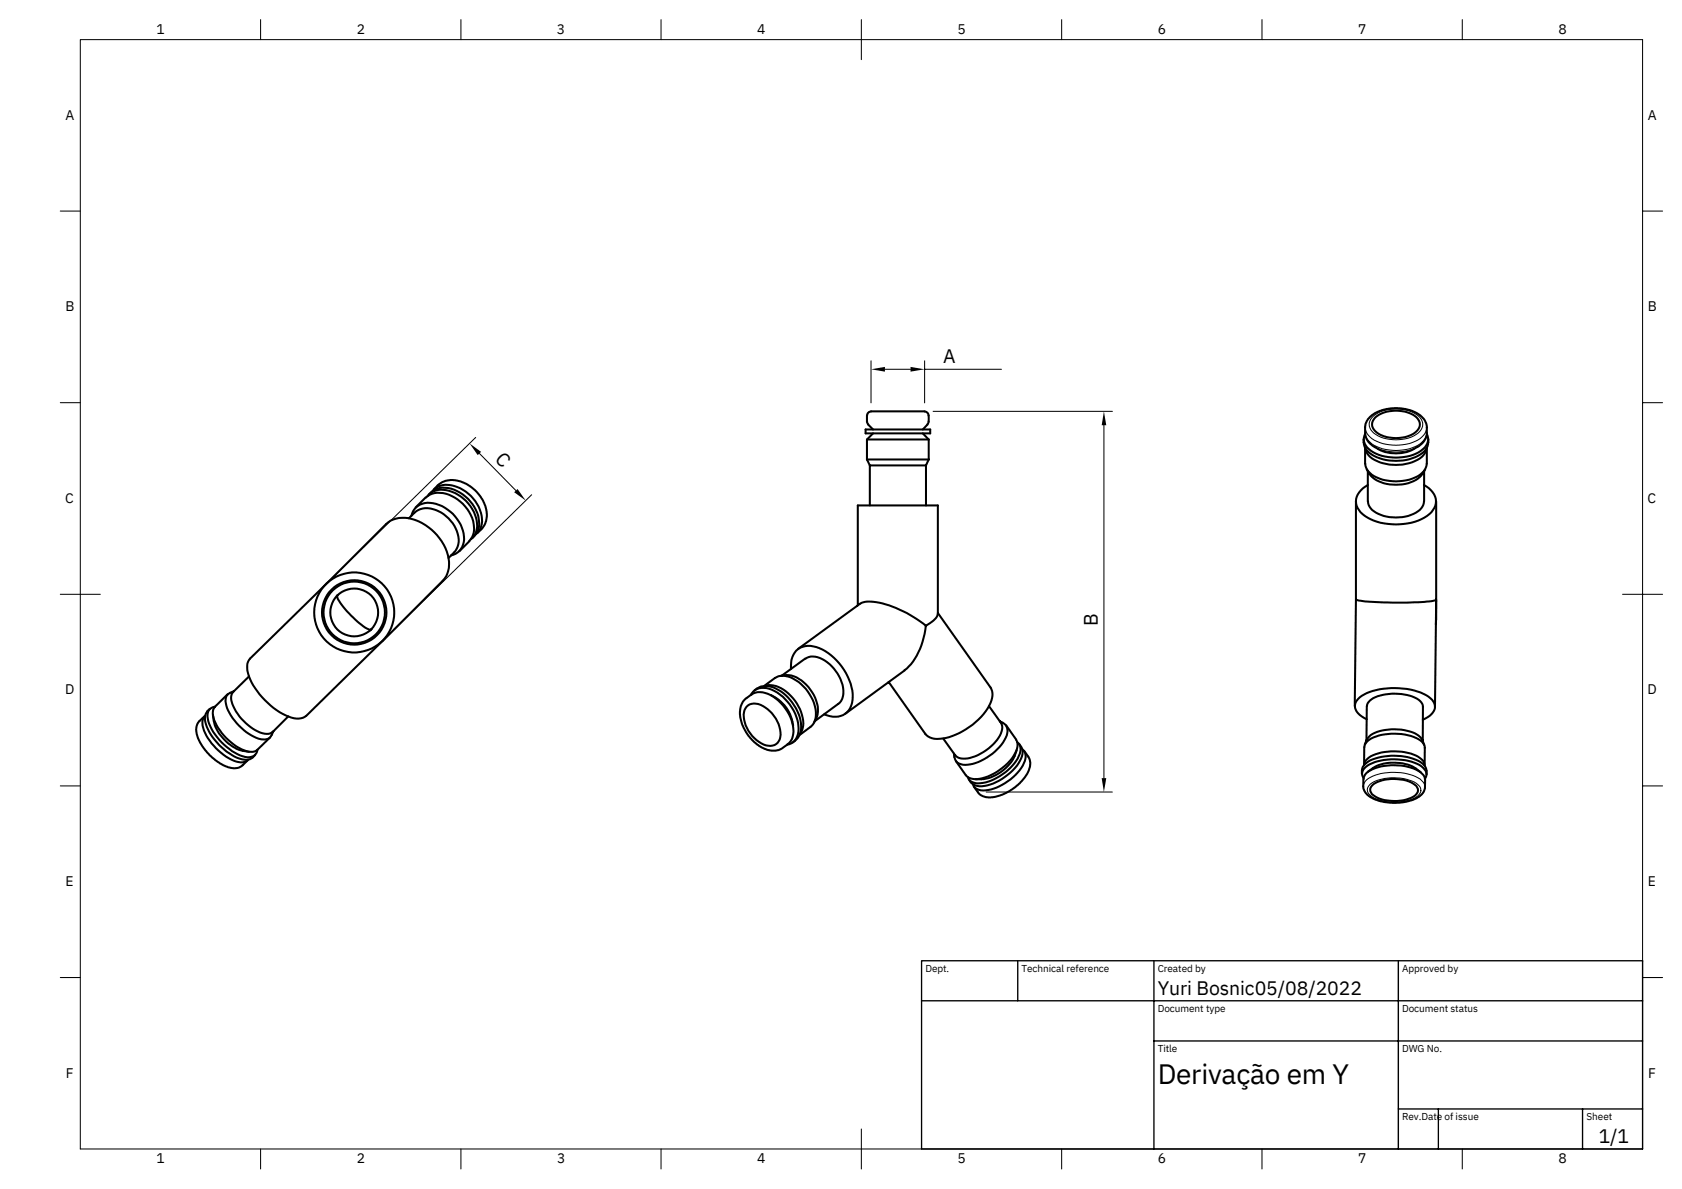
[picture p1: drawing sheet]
<svg xmlns="http://www.w3.org/2000/svg" width="297mm" height="210mm" viewBox="0 0 297 210" stroke-linecap="round" stroke-linejoin="round" font-family="sans-serif">
<g fill="none" stroke="#000" stroke-width=".36">
<path d="M152.9 75.9h11.4v.7h-11.4zM153.1 77.7h11M153.4 75l.8 .9M154.2 76.6l-1.1 1.1v3.5M163 76.6l1.1 1.1M163.8 75l-.8 .9M164 74.5l-.2 .5M164 73.4a.9 .9 0 0 0-1.2-.7h-8a1.3 1.3 0 0 0-1.6 .5l-.1 1.3 .3 .5M164.1 73.4v1.1M164.1 77.7v3.5M240.9 77.6v.6M241.1 79.1v2.8"/>
<path d="M241.2 76.6a2.26 2.26 0 0 0 1 3.1 8.5 8.5 0 0 0 9.2-.3 2.13 2.13 0 0 0 .6-2.8M241.2 79.1a2.99 2.99 0 0 0 2.1 2.4 7.8 7.8 0 0 0 8.1-1l.4-.7 .2-.7 .1 2.8a3.7 3.7 0 0 1-3.1 2.9 8.6 8.6 0 0 1-6.7-.9l-.8-.9-.3-1.1M241.9 73.8l.4-.4 1.2-.7 2.4-.6 2.3 .2 2 .6 .7 .5 .7 .7 .5 1.2-.1 1.7-.4 .8-.6 .7a7 7 0 0 1-9-.2l-.6-.7-.3-.9 .1-1.7zM242.9 73.8a6.2 6.2 0 0 1 7.4 0 1.65 1.65 0 0 1-.3 2.7 6.2 6.2 0 0 1-7.1-.3 1.58 1.58 0 0 1 0-2.4zM252.3 77.6a3.1 3.1 0 0 1-2.3 3.2 8.3 8.3 0 0 1-8.3-1l-.5-.6-.3-1M72.2 91.6a3.9 3.9 0 0 1 2.9-1.8 6.1 6.1 0 0 1 5.9 6.3l-.1 .5a4.4 4.4 0 0 1-1.7 2M72.7 91.2a3 3 0 0 1 3.8-2.3 6.8 6.8 0 0 1 5.4 6.9 2.86 2.86 0 0 1-2.2 2.3M75.2 87.9l-1.8 1.8M75.2 87.9a4.1 4.1 0 0 1 5.1 0 6.5 6.5 0 0 1 3.4 6.1 2.93 2.93 0 0 1-.8 1.6M75.5 87.7a3.6 3.6 0 0 1 4.4-.8 6.6 6.6 0 0 1 4.3 6.6 2.9 2.9 0 0 1-1 1.8M76.1 87l-.4 .4M76.1 87a4.1 4.1 0 0 1 5.1 0 6.5 6.5 0 0 1 3.4 6.1 2.93 2.93 0 0 1-.8 1.6"/>
<path d="M76.4 86.8a3.6 3.6 0 0 1 4.3-.8 6.6 6.6 0 0 1 4.4 6.6 2.9 2.9 0 0 1-1.1 1.8M76.6 86.5l.8-.8a4.4 4.4 0 0 1 5.5 .1l1.3 1.1 1.2 1.7 .6 1.8-.1 1.5a2.95 2.95 0 0 1-.9 1.6l-.7 .7M82.9 95.6l-1.7 1.8M83.8 94.7l-.4 .4M153.1 81.2h11M153.1 81.2l.6 1M153.7 82.2h9.9M153.7 82.2v7.1M163.6 82.2v7.1M164.1 81.2l-.5 1M239.5 88.6v17.3M241.4 83a5.3 5.3 0 0 0 5.2 2.7 5.3 5.3 0 0 0 5.2-2.7"/>
<path d="M241.6 83.3v5.3M241.7 85.7a3.1 3.1 0 0 0-1.9 4.1 6.7 6.7 0 0 0 5.4 2.8 9.4 9.4 0 0 0 7.7-2.1 2.74 2.74 0 0 0-.5-4.2l-.9-.6M251.6 83.3l-.1 5.3a2.82 2.82 0 0 1-2.3 2.4 7 7 0 0 1-7.1-1.2l-.3-.6-.1-.6M253.7 88.6v21M44 119.5l-2.8 2.8a2.29 2.29 0 0 0 0 2.5 9 9 0 0 0 5.5 4.8h1l.4-.3 2.8-2.7M59.5 105.4l.1-.2a5.8 5.8 0 0 0 2 3.2l1.2 1.1a7 7 0 0 0 2.6 1.8l.1-.1M59.7 105.1l-.1 .2M65.5 111.2l-.1 .2M65.7 111.1l-.2 .2M67.5 113.3l-13.4 13.2M67.6 113.2l10.6-10.6a5.4 5.4 0 0 0 .2-6.3 8.8 8.8 0 0 0-7.4-4.8l-1.1 .1a3.4 3.4 0 0 0-1.7 1l-24 23.8a3 3 0 0 0-.2 3.1 13.2 13.2 0 0 0 7.9 7.4h1.3l.9-.4M137.8 119.4a4.7 4.7 0 0 1 5 2 5.6 5.6 0 0 1 1.4 5.5l-.4 .8"/>
<path d="M139.7 118.2a3.5 3.5 0 0 1 2.1-3.9 5.6 5.6 0 0 1 5 1.5 9.9 9.9 0 0 1 3.8 7.9 3.1 3.1 0 0 1-4.5 2.7l-.5-.2M142.2 116.4l-4.1 3M142.3 116.4a3.3 3.3 0 0 1 3.8 .6 6.5 6.5 0 0 1 2.8 6.2 1.92 1.92 0 0 1-.8 1.2l-4.1 3M151.5 107v-17.7h14.2l-.1 19.2a3.5 3.5 0 0 1-2 2v.1M163.5 110.6a18.8 18.8 0 0 0-9.8-4.3h-.8l-.9 .4-11 8M163.5 110.6a12.1 12.1 0 0 1-3.3 7.5l-10.9 8M165.7 108.3l9.3 13.2a3.1 3.1 0 0 1-.3 3.2 12.1 12.1 0 0 1-9.1 5.9l-1.3-.3-.9-.7M239.5 105.9a12.3 12.3 0 0 0 4.4 .5 53.3 53.3 0 0 0 9.6-.3l.2-.1M239.5 105.9l-.2 18.8M253.7 105.9v.1M253.7 109.6l-.1 .7M253.7 106l-.2 18.9"/>
<path d="M36.1 126.5l-.9 .9a3.3 3.3 0 0 0 .2 3.8l1.1 1.7 1.6 1.4 1.7 1.1 1 .3h.7a1.96 1.96 0 0 0 1.4-.5l.9-.9M36.3 126.5a2.18 2.18 0 0 0-.3 2.6 10.1 10.1 0 0 0 6.1 5.5h1l.7-.4M37 125.3a2.4 2.4 0 0 0-.5 3.1 10.6 10.6 0 0 0 6.2 5.8h1.1l.8-.3M37.6 126.3l.2 1.1M37.8 127.5a7.5 7.5 0 0 0 5.1 5.2M38 124.9a1.55 1.55 0 0 0-1.3 2.1 10.1 10.1 0 0 0 6.6 6.7 1.61 1.61 0 0 0 2.2-1.2M40.2 122.7l-2.2 2.2a2.47 2.47 0 0 0 0 2.8 9.8 9.8 0 0 0 5.9 5.1h1.1l.5-.3M41.3 122.1a1.73 1.73 0 0 0-1.3 2.6 9.7 9.7 0 0 0 6.1 5.9 1.66 1.66 0 0 0 2.2-1.4M42.9 132.7l1.1 .1M45 133.4l-.4 .5M47.7 130.3l-2.2 2.2M131.9 124.9a2.42 2.42 0 0 1 3.3 .1 5.9 5.9 0 0 1 2.6 5.2 1.92 1.92 0 0 1-2.9 1.4 5.9 5.9 0 0 1-3.5-5.7z"/>
<path d="M132.6 122.8a2.7 2.7 0 0 1 3.8-.9 8.1 8.1 0 0 1 4.6 7.4 2.4 2.4 0 0 1-2 2.3M132.8 122.7l-.9 .6a3.9 3.9 0 0 0-.8 4.7l1 1.8 1.2 1.4 .8 .6 1 .5 .6 .2 1 .1a2.23 2.23 0 0 0 1.6-.5 3.4 3.4 0 0 0 1.7-4.4 7.6 7.6 0 0 0-5.3-5.4h-.8l-1.1 .4M133.7 121.6l-.4 .4M133.8 121.7a3.3 3.3 0 0 1 3.6 .2 7.8 7.8 0 0 1 4.1 7.3l-.5 1.1-.5 .5M135 121.2l1.9-1.4a3.7 3.7 0 0 1 4.2 .7 7 7 0 0 1 2.9 6.6 2.29 2.29 0 0 1-.8 1.3l-1.9 1.4M135.1 121.2a4.4 4.4 0 0 1 4.6 1.8 6.7 6.7 0 0 1 2.1 5.7l-.5 1M136.2 122.8a6.8 6.8 0 0 1 3.9 5.4M140.5 130.9l-.5 .3M157 120.5l6.5 9.2M166.6 130.5l2.1 2.9M168.5 133.2l.1 .6M171.2 137.7l.3 .5"/>
<path d="M172.3 137.7h1.1M174.7 124.8l2.1 2.9a3.1 3.1 0 0 1-1 3.4 7.7 7.7 0 0 1-6.1 2.9l-.6-.2-.4-.4M176.6 127.4l.5 .3M177.1 127.7a1.96 1.96 0 0 1 .3 3 9.3 9.3 0 0 1-6.9 4.4 1.64 1.64 0 0 1-1.9-1.4M177.7 128.2l1.8 2.5M179.5 130.7a2.66 2.66 0 0 1-.5 2.9 9.3 9.3 0 0 1-6.9 4.1l-.7-.2-.6-.3-2-2.7M179.6 132.5a7.3 7.3 0 0 1-6.2 5.2M179.7 131.1a1.87 1.87 0 0 1 .3 2.5 9.3 9.3 0 0 1-7.2 4.8l-.8-.1-.5-.3-.5-.7M180 131.4a2.3 2.3 0 0 1 .2 3 9.2 9.2 0 0 1-7.2 4.5l-.7-.1-.8-.6M180.6 132.4a1.87 1.87 0 0 1 .3 2.4 9.3 9.3 0 0 1-7.2 4.9l-.8-.1-.5-.3-.5-.7M180.9 132.7l.7 1a3.5 3.5 0 0 1-.9 4l-1.4 1.4-2.1 1.2-1.9 .6-1.4-.1a1.97 1.97 0 0 1-1.2-.8l-.7-1M240.8 137.7v1.4l.4 1 .8 .7 1.7 .7 2.3 .4 2-.2 1.6-.4 1.5-.9a2.02 2.02 0 0 0 .6-1.4l.1-1.2"/>
<path d="M240.9 137.5a1.53 1.53 0 0 1 .6-2.2 10.2 10.2 0 0 1 9.6 .1 1.54 1.54 0 0 1 .6 2.2M240.9 137.6a2.48 2.48 0 0 1 2-1.9 10.2 10.2 0 0 1 8 .7l.3 .3a1.3 1.3 0 0 1 .5 1.1M241 132v3.1M241 132a2.44 2.44 0 0 1 2.1-1.9 9.3 9.3 0 0 1 8.1 .9l.4 .6 .1 .5M241.4 127.1a2.77 2.77 0 0 1-2-2.6 3.6 3.6 0 0 1 2.6-2.2 13.6 13.6 0 0 1 9.9 .5 2.22 2.22 0 0 1 1.4 2.7l-.7 .9-1.3 .8M241.4 124.7v6.1M241.5 130.6l-.4 .9M241.5 124.7a2.38 2.38 0 0 1 1.9-1.7 9.4 9.4 0 0 1 7.2 .6l.6 .8 .2 .5-.1 6M241.5 130.6a4.5 4.5 0 0 1 3.8-1.7 7.7 7.7 0 0 1 5.6 1.3l.3 .5M242.4 138.8a6.8 6.8 0 0 1 6-.9 2.47 2.47 0 0 1 2.1 1.7 2.29 2.29 0 0 1-2.1 1.7 7.3 7.3 0 0 1-6.1-1l-.1-.3a.94 .94 0 0 1 .2-1.2zM250 135.8a7.7 7.7 0 0 0-7.4-.1l-1 .7M250.1 135.7l.9 .8"/>
<path d="M251.2 130.7l.4 .9M251.7 132.1v3.1a2.5 2.5 0 0 0-2-1.9 9.7 9.7 0 0 0-7.9 .6l-.3 .2a1.3 1.3 0 0 0-.5 1M252 136.2a2.42 2.42 0 0 0-1.9-2 10.6 10.6 0 0 0-8.4 .3l-.8 .8a1.91 1.91 0 0 0-.3 1.4M252 136.2v.6"/>
<circle cx="62.6" cy="108.2" r="5.4"/>
<circle cx="62.6" cy="108.2" r="4.2"/>
<circle cx="62.6" cy="108.2" r="7.1"/>
<circle cx="62.6" cy="108.2" r="5.7"/>
</g>
<g fill="none" stroke="#000" stroke-width=".18">
<path d="M14.2 7h276v196h-276zM46 3.5v3.5M81.4 3.5v3.5M116.8 3.5v3.5M152.2 3.5v7M187.5 3.5v3.5M222.9 3.5v3.5M258.3 3.5v3.5M10.7 37.3h3.5M290.2 37.3h3.5M10.7 71.1h3.5M84 77.3l-25.4 24.9"/>
<path d="M153.9 63.7v7.5M156.3 65.2h4.5M163.3 63.7v7.5M163.3 65.2h13.6M164.8 72.7h31.7M195 75.1v62.4M241.2 75.6a3.2 3.2 0 0 0 2.5 2.6 8.1 8.1 0 0 0 7.5-1l.5-.6 .3-1M242.4 73.7a6.9 6.9 0 0 1 7.3-.8 2.05 2.05 0 0 1 1.1 3.3 6.9 6.9 0 0 1-7.3 .8 2.05 2.05 0 0 1-1.1-3.3zM242.9 79a8.1 8.1 0 0 0 7.4 0M252 76.5a3.2 3.2 0 0 1-2.5 2.6 8.1 8.1 0 0 1-7.5-1l-.5-.6-.3-1M290.2 71.1h3.5M84.7 80.1l6.4 6.6"/>
<path d="M93.9 87.4l-25.3 24.9M10.7 105h7M286.6 105h7.1M10.7 138.9h3.5M174.2 139.9h22.3M240.8 138.9a2.48 2.48 0 0 1 2.1-1.9 10.2 10.2 0 0 1 8 .7l.3 .2a1.3 1.3 0 0 1 .5 1.1M242.1 138.5a8.3 8.3 0 0 1 8.1-.1 1.32 1.32 0 0 1 .8 1.2 1.32 1.32 0 0 1-.8 1.2 8.6 8.6 0 0 1-7.8 0 1.29 1.29 0 0 1-.3-2.3zM290.2 138.9h3.5M10.7 172.7h3.5M290.2 172.7h3.5M152.2 199.5v7M46 203v3.5"/>
<path d="M81.4 203v3.5M116.8 203v3.5M187.5 203v3.5M222.9 203v3.5M258.3 203v3.5"/>
</g>
<path d="M162.8 169.8h127.4v33.2h-127.4zM162.8 176.8h127.4M179.8 169.8v7M203.8 169.8v33.2M247 169.8v33.2M203.8 183.9h86.4M247 195.9h43.2M254.1 195.9v7.1M279.6 195.9v7.1" fill="none" stroke="#000" stroke-width=".24"/>
<path d="M82.9 78.3l2.1 1.5-.6 .6zM153.9 65.2l2.4-.4v.9zM160.8 64.8l2.5 .4-2.5 .5zM195 72.7l.4 2.4h-.8zM90.8 87l.6-.6 1.5 2zM194.6 137.5h.8l-.4 2.4z" fill="#000"/>
<text font-size="4.9" x="204.5" y="191.5">Derivação em Y</text>
<g font-size="3.4">
<text x="166.6" y="64.1">A</text>
<text x="87.3" y="81.3" transform="rotate(46 87.3 81.3)">C</text>
<text x="193.9" y="110.7" transform="rotate(-90 193.9 110.7)">B</text>
<text x="204.5" y="175.8">Yuri Bosnic05/08/2022</text>
<text x="282.4" y="202">1/1</text>
</g>
<g font-size="2.5">
<text x="169.2" y="6">5</text>
<text x="27.6" y="6">1</text>
<text x="63" y="6">2</text>
<text x="98.4" y="6">3</text>
<text x="133.8" y="6">4</text>
<text x="204.5" y="6">6</text>
<text x="239.9" y="6">7</text>
<text x="275.3" y="6">8</text>
<text x="11.6" y="21.2">A</text>
<text x="291.1" y="21.2">A</text>
<text x="11.6" y="55">B</text>
<text x="291.1" y="55">B</text>
<text x="11.5" y="88.9">C</text>
<text x="291" y="88.9">C</text>
<text x="11.5" y="122.7">D</text>
<text x="291" y="122.7">D</text>
<text x="11.6" y="156.6">E</text>
<text x="291.1" y="156.6">E</text>
<text x="11.6" y="190.4">F</text>
<text x="291.1" y="190.4">F</text>
<text x="27.6" y="205.6">1</text>
<text x="63" y="205.6">2</text>
<text x="98.4" y="205.5">3</text>
<text x="133.8" y="205.6">4</text>
<text x="169.2" y="205.5">5</text>
<text x="204.5" y="205.5">6</text>
<text x="239.9" y="205.5">7</text>
<text x="275.3" y="205.5">8</text>
</g>
<g font-size="1.8">
<text x="163.5" y="171.8">Dept.</text>
<text x="180.5" y="171.8">Technical reference</text>
<text x="204.5" y="171.8">Created by</text>
<text x="247.7" y="171.8">Approved by</text>
<text x="204.5" y="178.9">Document type</text>
<text x="247.7" y="178.9">Document status</text>
<text x="204.5" y="185.9">Title</text>
<text x="247.7" y="185.9">DWG No.</text>
<text x="247.7" y="198">Rev.Date of issue</text>
<text x="280.2" y="198">Sheet</text>
</g>
</svg>
